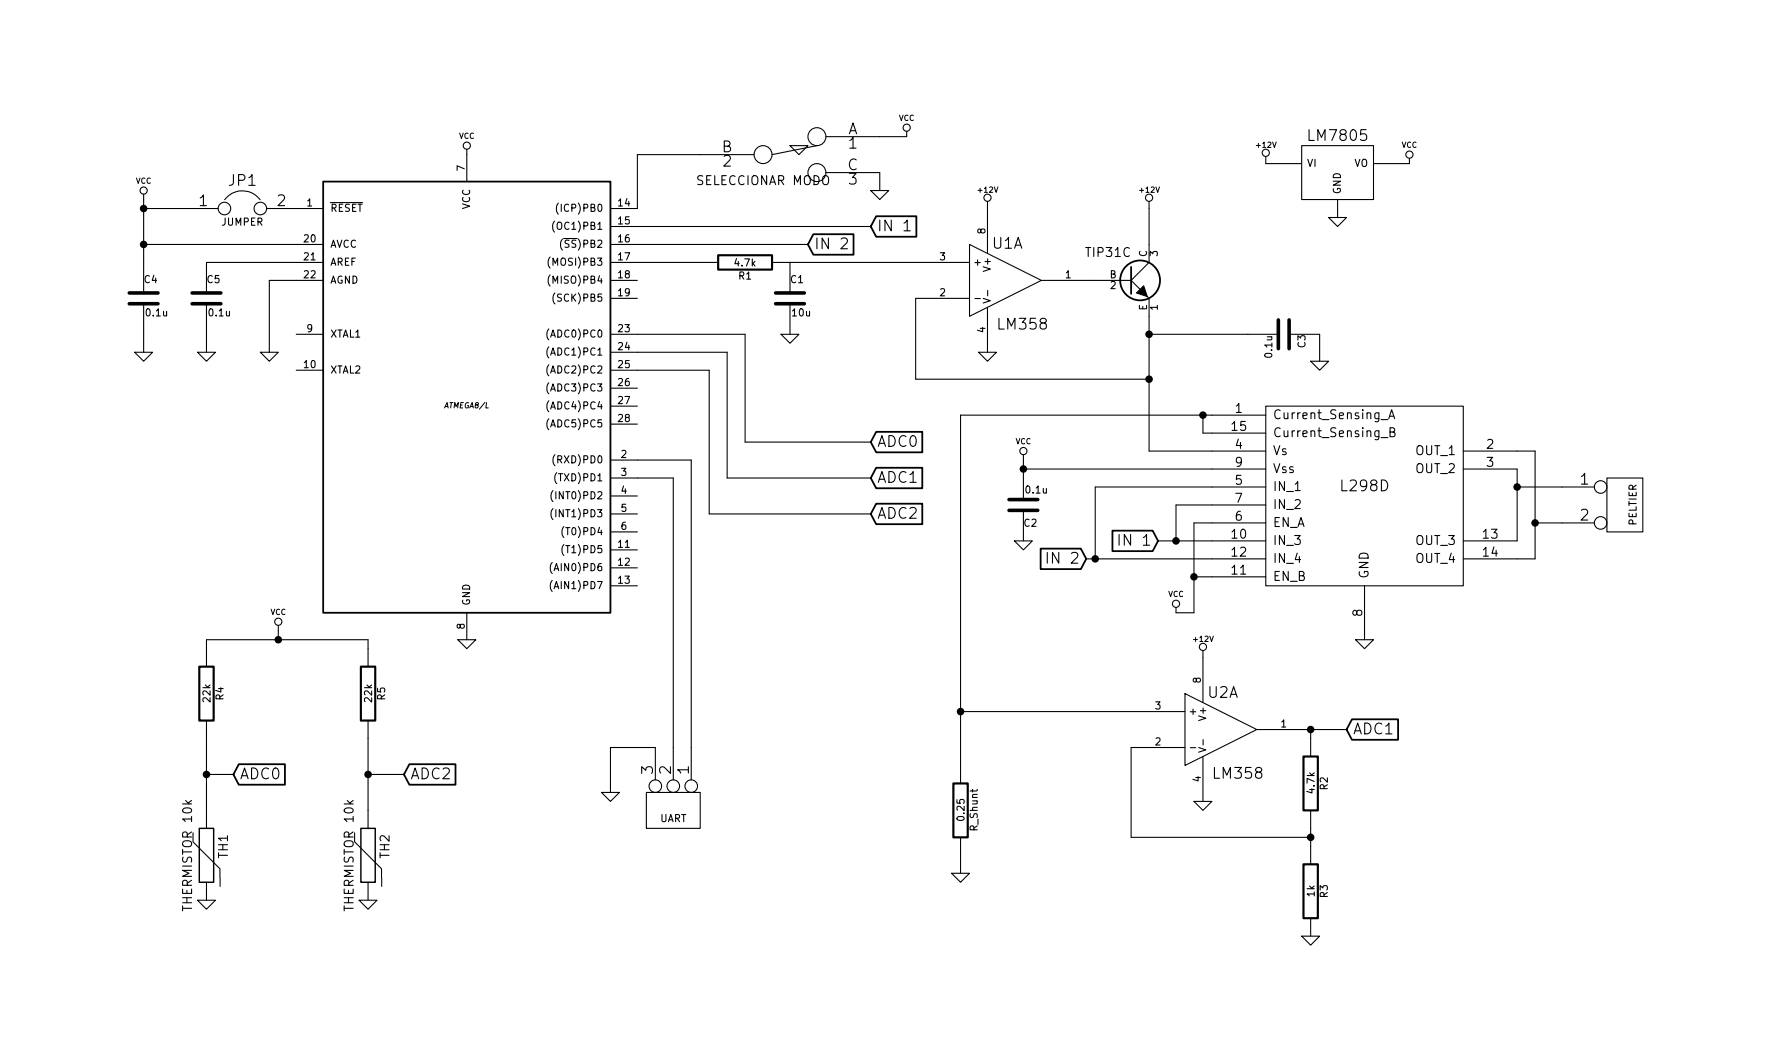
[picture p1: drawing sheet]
EESchema Schematic File Version 2
LIBS:power
LIBS:device
LIBS:transistors
LIBS:conn
LIBS:linear
LIBS:regul
LIBS:74xx
LIBS:cmos4000
LIBS:adc-dac
LIBS:memory
LIBS:xilinx
LIBS:special
LIBS:microcontrollers
LIBS:dsp
LIBS:microchip
LIBS:analog_switches
LIBS:motorola
LIBS:texas
LIBS:intel
LIBS:audio
LIBS:interface
LIBS:digital-audio
LIBS:philips
LIBS:display
LIBS:cypress
LIBS:siliconi
LIBS:opto
LIBS:atmel
LIBS:contrib
LIBS:valves
LIBS:esquematico-cache
EELAYER 27 0
EELAYER END
$Descr User 9843 5906
encoding utf-8
Sheet 1 1
Title ""
Date "30 jun 2015"
Rev ""
Comp ""
Comment1 ""
Comment2 ""
Comment3 ""
Comment4 ""
$EndDescr
$Comp
L LM358 U2
U 1 1
P 6800 4050
F 0 "U2" H 6750 4250 60  0000 L CNN
F 1 "LM358" H 6750 3800 60  0000 L CNN
F 2 "" H 6800 4050 60  0000 C CNN
F 3 "" H 6800 4050 60  0000 C CNN
	1    6800 4050
	1    0    0    -1  
$EndComp
$Comp
L AT90S4433-P IC?
U 1 1
P 2600 2250
F 0 "IC?" H 1800 3550 40  0001 L BNN
F 1 "AT90S4433-P" H 3000 1000 40  0001 L BNN
F 2 "ATMEGA8/L" H 2600 2250 30  0000 C CIN
F 3 "" H 2600 2250 60  0000 C CNN
	1    2600 2250
	1    0    0    -1  
$EndComp
$Comp
L NPN Q?
U 1 1
P 6300 1550
F 0 "Q?" H 6300 1400 50  0001 R CNN
F 1 "TIP31C" H 6300 1700 50  0000 R CNN
F 2 "~" H 6300 1550 60  0000 C CNN
F 3 "~" H 6300 1550 60  0000 C CNN
	1    6300 1550
	1    0    0    -1  
$EndComp
$Comp
L LM358 U1
U 1 1
P 5600 1550
F 0 "U1" H 5550 1750 60  0000 L CNN
F 1 "LM358" H 5550 1300 60  0000 L CNN
F 2 "" H 5600 1550 60  0000 C CNN
F 3 "" H 5600 1550 60  0000 C CNN
	1    5600 1550
	1    0    0    -1  
$EndComp
$Comp
L LM7805 U?
U 1 1
P 7450 950
F 0 "U?" H 7600 754 60  0001 C CNN
F 1 "LM7805" H 7450 1150 60  0000 C CNN
F 2 "" H 7450 950 60  0000 C CNN
F 3 "" H 7450 950 60  0000 C CNN
	1    7450 950 
	1    0    0    -1  
$EndComp
$Comp
L JUMPER JP1
U 1 1
P 1350 1150
F 0 "JP1" H 1350 1300 60  0000 C CNN
F 1 "JUMPER" H 1350 1070 40  0000 C CNN
F 2 "~" H 1350 1150 60  0000 C CNN
F 3 "~" H 1350 1150 60  0000 C CNN
	1    1350 1150
	1    0    0    -1  
$EndComp
$Comp
L DUAL_SWITCH_INV SW?
U 1 1
P 4400 850
F 0 "SW?" H 4200 1000 50  0001 C CNN
F 1 "SELECCIONAR MODO" H 4250 700 50  0000 C CNN
F 2 "~" H 4400 850 60  0000 C CNN
F 3 "~" H 4400 850 60  0000 C CNN
	1    4400 850 
	1    0    0    -1  
$EndComp
$Comp
L +12V #PWR?
U 1 1
P 7050 900
F 0 "#PWR?" H 7050 850 20  0001 C CNN
F 1 "+12V" H 7050 1000 30  0000 C CNN
F 2 "" H 7050 900 60  0000 C CNN
F 3 "" H 7050 900 60  0000 C CNN
	1    7050 900 
	1    0    0    -1  
$EndComp
$Comp
L GND #PWR?
U 1 1
P 7450 1200
F 0 "#PWR?" H 7450 1200 30  0001 C CNN
F 1 "GND" H 7450 1130 30  0001 C CNN
F 2 "" H 7450 1200 60  0000 C CNN
F 3 "" H 7450 1200 60  0000 C CNN
	1    7450 1200
	1    0    0    -1  
$EndComp
$Comp
L GND #PWR?
U 1 1
P 4450 800
F 0 "#PWR?" H 4450 800 30  0001 C CNN
F 1 "GND" H 4450 730 30  0001 C CNN
F 2 "" H 4450 800 60  0000 C CNN
F 3 "" H 4450 800 60  0000 C CNN
	1    4450 800 
	1    0    0    -1  
$EndComp
$Comp
L GND #PWR?
U 1 1
P 2600 3550
F 0 "#PWR?" H 2600 3550 30  0001 C CNN
F 1 "GND" H 2600 3480 30  0001 C CNN
F 2 "" H 2600 3550 60  0000 C CNN
F 3 "" H 2600 3550 60  0000 C CNN
	1    2600 3550
	1    0    0    -1  
$EndComp
$Comp
L CONN_3 K?
U 1 1
P 3750 4500
F 0 "K?" V 3700 4500 50  0001 C CNN
F 1 "UART" V 3800 4500 40  0000 C CNN
F 2 "" H 3750 4500 60  0000 C CNN
F 3 "" H 3750 4500 60  0000 C CNN
	1    3750 4500
	0    1    1    0   
$EndComp
$Comp
L CONN_2 P?
U 1 1
P 9050 2800
F 0 "P?" V 9000 2800 40  0001 C CNN
F 1 "PELTIER" V 9100 2800 40  0000 C CNN
F 2 "" H 9050 2800 60  0000 C CNN
F 3 "" H 9050 2800 60  0000 C CNN
	1    9050 2800
	1    0    0    -1  
$EndComp
$Comp
L GND #PWR?
U 1 1
P 4900 1050
F 0 "#PWR?" H 4900 1050 30  0001 C CNN
F 1 "GND" H 4900 980 30  0001 C CNN
F 2 "" H 4900 1050 60  0000 C CNN
F 3 "" H 4900 1050 60  0000 C CNN
	1    4900 1050
	1    0    0    -1  
$EndComp
Wire Wire Line
	4900 950  4900 1050
$Comp
L GND #PWR?
U 1 1
P 4400 1850
F 0 "#PWR?" H 4400 1850 30  0001 C CNN
F 1 "GND" H 4400 1780 30  0001 C CNN
F 2 "" H 4400 1850 60  0000 C CNN
F 3 "" H 4400 1850 60  0000 C CNN
	1    4400 1850
	1    0    0    -1  
$EndComp
$Comp
L GND #PWR?
U 1 1
P 3400 4400
F 0 "#PWR?" H 3400 4400 30  0001 C CNN
F 1 "GND" H 3400 4330 30  0001 C CNN
F 2 "" H 3400 4400 60  0000 C CNN
F 3 "" H 3400 4400 60  0000 C CNN
	1    3400 4400
	1    0    0    -1  
$EndComp
$Comp
L THERMISTOR TH1
U 1 1
P 1150 4750
F 0 "TH1" V 1250 4800 50  0000 C CNN
F 1 "THERMISTOR 10k" V 1050 4750 50  0000 C CNN
F 2 "~" H 1150 4750 60  0000 C CNN
F 3 "~" H 1150 4750 60  0000 C CNN
	1    1150 4750
	1    0    0    -1  
$EndComp
$Comp
L THERMISTOR TH2
U 1 1
P 2050 4750
F 0 "TH2" V 2150 4800 50  0000 C CNN
F 1 "THERMISTOR 10k" V 1950 4750 50  0000 C CNN
F 2 "~" H 2050 4750 60  0000 C CNN
F 3 "~" H 2050 4750 60  0000 C CNN
	1    2050 4750
	1    0    0    -1  
$EndComp
$Comp
L R R4
U 1 1
P 1150 3850
F 0 "R4" V 1230 3850 40  0000 C CNN
F 1 "22k" V 1157 3851 40  0000 C CNN
F 2 "~" V 1080 3850 30  0000 C CNN
F 3 "~" H 1150 3850 30  0000 C CNN
	1    1150 3850
	1    0    0    -1  
$EndComp
$Comp
L R R5
U 1 1
P 2050 3850
F 0 "R5" V 2130 3850 40  0000 C CNN
F 1 "22k" V 2057 3851 40  0000 C CNN
F 2 "~" V 1980 3850 30  0000 C CNN
F 3 "~" H 2050 3850 30  0000 C CNN
	1    2050 3850
	1    0    0    -1  
$EndComp
$Comp
L R R1
U 1 1
P 4150 1450
F 0 "R1" V 4230 1450 40  0000 C CNN
F 1 "4.7k" V 4157 1451 40  0000 C CNN
F 2 "~" V 4080 1450 30  0000 C CNN
F 3 "~" H 4150 1450 30  0000 C CNN
	1    4150 1450
	0    -1   1    0   
$EndComp
$Comp
L C C1
U 1 1
P 4400 1650
F 0 "C1" H 4400 1750 40  0000 L CNN
F 1 "10u" H 4406 1565 40  0000 L CNN
F 2 "~" H 4438 1500 30  0000 C CNN
F 3 "~" H 4400 1650 60  0000 C CNN
	1    4400 1650
	1    0    0    -1  
$EndComp
Wire Wire Line
	4400 1450 5100 1450
$Comp
L +12V #PWR?
U 1 1
P 5500 1150
F 0 "#PWR?" H 5500 1100 20  0001 C CNN
F 1 "+12V" H 5500 1250 30  0000 C CNN
F 2 "" H 5500 1150 60  0000 C CNN
F 3 "" H 5500 1150 60  0000 C CNN
	1    5500 1150
	1    0    0    -1  
$EndComp
$Comp
L GND #PWR?
U 1 1
P 5500 1950
F 0 "#PWR?" H 5500 1950 30  0001 C CNN
F 1 "GND" H 5500 1880 30  0001 C CNN
F 2 "" H 5500 1950 60  0000 C CNN
F 3 "" H 5500 1950 60  0000 C CNN
	1    5500 1950
	1    0    0    -1  
$EndComp
$Comp
L +12V #PWR?
U 1 1
P 6400 1150
F 0 "#PWR?" H 6400 1100 20  0001 C CNN
F 1 "+12V" H 6400 1250 30  0000 C CNN
F 2 "" H 6400 1150 60  0000 C CNN
F 3 "" H 6400 1150 60  0000 C CNN
	1    6400 1150
	1    0    0    -1  
$EndComp
Wire Wire Line
	6400 1150 6400 1350
Wire Wire Line
	3550 1450 3900 1450
$Comp
L GND #PWR?
U 1 1
P 7600 3550
F 0 "#PWR?" H 7600 3550 30  0001 C CNN
F 1 "GND" H 7600 3480 30  0001 C CNN
F 2 "" H 7600 3550 60  0000 C CNN
F 3 "" H 7600 3550 60  0000 C CNN
	1    7600 3550
	1    0    0    -1  
$EndComp
Wire Wire Line
	8450 3000 8450 2600
Wire Wire Line
	6400 1750 6400 2500
Wire Wire Line
	6400 2500 6750 2500
$Comp
L GND #PWR?
U 1 1
P 5350 4850
F 0 "#PWR?" H 5350 4850 30  0001 C CNN
F 1 "GND" H 5350 4780 30  0001 C CNN
F 2 "" H 5350 4850 60  0000 C CNN
F 3 "" H 5350 4850 60  0000 C CNN
	1    5350 4850
	1    0    0    -1  
$EndComp
$Comp
L +12V #PWR?
U 1 1
P 6700 3650
F 0 "#PWR?" H 6700 3600 20  0001 C CNN
F 1 "+12V" H 6700 3750 30  0000 C CNN
F 2 "" H 6700 3650 60  0000 C CNN
F 3 "" H 6700 3650 60  0000 C CNN
	1    6700 3650
	1    0    0    -1  
$EndComp
$Comp
L GND #PWR?
U 1 1
P 6700 4450
F 0 "#PWR?" H 6700 4450 30  0001 C CNN
F 1 "GND" H 6700 4380 30  0001 C CNN
F 2 "" H 6700 4450 60  0000 C CNN
F 3 "" H 6700 4450 60  0000 C CNN
	1    6700 4450
	1    0    0    -1  
$EndComp
Wire Wire Line
	5350 3950 6300 3950
$Comp
L R R2
U 1 1
P 7300 4350
F 0 "R2" V 7380 4350 40  0000 C CNN
F 1 "4.7k" V 7307 4351 40  0000 C CNN
F 2 "~" V 7230 4350 30  0000 C CNN
F 3 "~" H 7300 4350 30  0000 C CNN
	1    7300 4350
	1    0    0    -1  
$EndComp
Wire Wire Line
	6300 4650 7300 4650
Wire Wire Line
	6300 4150 6300 4650
$Comp
L R R3
U 1 1
P 7300 4950
F 0 "R3" V 7380 4950 40  0000 C CNN
F 1 "1k" V 7307 4951 40  0000 C CNN
F 2 "~" V 7230 4950 30  0000 C CNN
F 3 "~" H 7300 4950 30  0000 C CNN
	1    7300 4950
	1    0    0    -1  
$EndComp
$Comp
L GND #PWR?
U 1 1
P 7300 5200
F 0 "#PWR?" H 7300 5200 30  0001 C CNN
F 1 "GND" H 7300 5130 30  0001 C CNN
F 2 "" H 7300 5200 60  0000 C CNN
F 3 "" H 7300 5200 60  0000 C CNN
	1    7300 5200
	1    0    0    -1  
$EndComp
Wire Wire Line
	1150 4500 1150 4100
Wire Wire Line
	2050 4100 2050 4500
$Comp
L GND #PWR?
U 1 1
P 2050 5000
F 0 "#PWR?" H 2050 5000 30  0001 C CNN
F 1 "GND" H 2050 4930 30  0001 C CNN
F 2 "" H 2050 5000 60  0000 C CNN
F 3 "" H 2050 5000 60  0000 C CNN
	1    2050 5000
	1    0    0    -1  
$EndComp
$Comp
L GND #PWR?
U 1 1
P 1150 5000
F 0 "#PWR?" H 1150 5000 30  0001 C CNN
F 1 "GND" H 1150 4930 30  0001 C CNN
F 2 "" H 1150 5000 60  0000 C CNN
F 3 "" H 1150 5000 60  0000 C CNN
	1    1150 5000
	1    0    0    -1  
$EndComp
$Comp
L C C2
U 1 1
P 5700 2800
F 0 "C2" H 5700 2900 40  0000 L CNN
F 1 "0.1u" H 5706 2715 40  0000 L CNN
F 2 "~" H 5738 2650 30  0000 C CNN
F 3 "~" H 5700 2800 60  0000 C CNN
	1    5700 2800
	1    0    0    1   
$EndComp
$Comp
L C C3
U 1 1
P 7150 1850
F 0 "C3" H 7150 1950 40  0000 L CNN
F 1 "0.1u" H 7156 1765 40  0000 L CNN
F 2 "~" H 7188 1700 30  0000 C CNN
F 3 "~" H 7150 1850 60  0000 C CNN
	1    7150 1850
	0    1    1    0   
$EndComp
Wire Wire Line
	6400 1850 6950 1850
Connection ~ 6400 1850
$Comp
L GND #PWR?
U 1 1
P 7350 2000
F 0 "#PWR?" H 7350 2000 30  0001 C CNN
F 1 "GND" H 7350 1930 30  0001 C CNN
F 2 "" H 7350 2000 60  0000 C CNN
F 3 "" H 7350 2000 60  0000 C CNN
	1    7350 2000
	1    0    0    -1  
$EndComp
$Comp
L GND #PWR?
U 1 1
P 5700 3000
F 0 "#PWR?" H 5700 3000 30  0001 C CNN
F 1 "GND" H 5700 2930 30  0001 C CNN
F 2 "" H 5700 3000 60  0000 C CNN
F 3 "" H 5700 3000 60  0000 C CNN
	1    5700 3000
	1    0    0    -1  
$EndComp
Wire Wire Line
	7350 1850 7350 2000
Wire Wire Line
	5100 1650 5100 2100
Wire Wire Line
	5100 2100 6400 2100
Connection ~ 6400 2100
$Comp
L L298D U?
U 1 1
P 7600 2800
F 0 "U?" H 7600 2800 60  0001 C CNN
F 1 "L298D" H 7600 2900 60  0000 C CNN
F 2 "Multiwatt15-V" H 7800 3400 60  0001 C CNN
F 3 "" H 7600 2800 60  0000 C CNN
	1    7600 2800
	1    0    0    -1  
$EndComp
$Comp
L C C5
U 1 1
P 1150 1650
F 0 "C5" H 1150 1750 40  0000 L CNN
F 1 "0.1u" H 1156 1565 40  0000 L CNN
F 2 "~" H 1188 1500 30  0000 C CNN
F 3 "~" H 1150 1650 60  0000 C CNN
	1    1150 1650
	1    0    0    -1  
$EndComp
$Comp
L C C4
U 1 1
P 800 1650
F 0 "C4" H 800 1750 40  0000 L CNN
F 1 "0.1u" H 806 1565 40  0000 L CNN
F 2 "~" H 838 1500 30  0000 C CNN
F 3 "~" H 800 1650 60  0000 C CNN
	1    800  1650
	1    0    0    -1  
$EndComp
$Comp
L GND #PWR?
U 1 1
P 1150 1950
F 0 "#PWR?" H 1150 1950 30  0001 C CNN
F 1 "GND" H 1150 1880 30  0001 C CNN
F 2 "" H 1150 1950 60  0000 C CNN
F 3 "" H 1150 1950 60  0000 C CNN
	1    1150 1950
	1    0    0    -1  
$EndComp
$Comp
L GND #PWR?
U 1 1
P 1500 1950
F 0 "#PWR?" H 1500 1950 30  0001 C CNN
F 1 "GND" H 1500 1880 30  0001 C CNN
F 2 "" H 1500 1950 60  0000 C CNN
F 3 "" H 1500 1950 60  0000 C CNN
	1    1500 1950
	1    0    0    -1  
$EndComp
Wire Wire Line
	1150 1850 1150 1950
Wire Wire Line
	1500 1950 1500 1550
$Comp
L GND #PWR?
U 1 1
P 800 1950
F 0 "#PWR?" H 800 1950 30  0001 C CNN
F 1 "GND" H 800 1880 30  0001 C CNN
F 2 "" H 800 1950 60  0000 C CNN
F 3 "" H 800 1950 60  0000 C CNN
	1    800  1950
	1    0    0    -1  
$EndComp
Wire Wire Line
	1150 3600 1150 3550
Wire Wire Line
	1150 3550 2050 3550
$Comp
L R R_Shunt
U 1 1
P 5350 4500
F 0 "R_Shunt" V 5430 4500 40  0000 C CNN
F 1 "0.25" V 5357 4501 40  0000 C CNN
F 2 "~" V 5280 4500 30  0000 C CNN
F 3 "~" H 5350 4500 30  0000 C CNN
	1    5350 4500
	1    0    0    -1  
$EndComp
Wire Wire Line
	5350 4750 5350 4850
Wire Wire Line
	7300 4600 7300 4700
Connection ~ 7300 4650
Connection ~ 7300 4050
$Comp
L VCC #PWR?
U 1 1
P 7850 900
F 0 "#PWR?" H 7850 1000 30  0001 C CNN
F 1 "VCC" H 7850 1000 30  0000 C CNN
F 2 "" H 7850 900 60  0000 C CNN
F 3 "" H 7850 900 60  0000 C CNN
	1    7850 900 
	1    0    0    -1  
$EndComp
$Comp
L VCC #PWR?
U 1 1
P 2600 850
F 0 "#PWR?" H 2600 950 30  0001 C CNN
F 1 "VCC" H 2600 950 30  0000 C CNN
F 2 "" H 2600 850 60  0000 C CNN
F 3 "" H 2600 850 60  0000 C CNN
	1    2600 850 
	1    0    0    -1  
$EndComp
Wire Wire Line
	1500 1550 1650 1550
Wire Wire Line
	1150 1450 1650 1450
Wire Wire Line
	800  1100 800  1450
Wire Wire Line
	800  1850 800  1950
Connection ~ 800  1350
$Comp
L VCC #PWR?
U 1 1
P 800 1100
F 0 "#PWR?" H 800 1200 30  0001 C CNN
F 1 "VCC" H 800 1200 30  0000 C CNN
F 2 "" H 800 1100 60  0000 C CNN
F 3 "" H 800 1100 60  0000 C CNN
	1    800  1100
	1    0    0    -1  
$EndComp
Connection ~ 800  1150
Wire Wire Line
	3550 1150 3550 850 
Wire Wire Line
	3550 850  3900 850 
$Comp
L VCC #PWR?
U 1 1
P 5050 750
F 0 "#PWR?" H 5050 850 30  0001 C CNN
F 1 "VCC" H 5050 850 30  0000 C CNN
F 2 "" H 5050 750 60  0000 C CNN
F 3 "" H 5050 750 60  0000 C CNN
	1    5050 750 
	1    0    0    -1  
$EndComp
Wire Wire Line
	2050 3550 2050 3600
Wire Wire Line
	3850 4150 3850 2550
Wire Wire Line
	3850 2550 3550 2550
Wire Wire Line
	3550 2650 3750 2650
Wire Wire Line
	3750 2650 3750 4150
Wire Wire Line
	3650 4150 3400 4150
Wire Wire Line
	3400 4150 3400 4400
Wire Wire Line
	8450 2500 8550 2500
Wire Wire Line
	8450 3100 8550 3100
Wire Wire Line
	8550 3100 8550 2500
Wire Wire Line
	8700 2700 8450 2700
Connection ~ 8450 2700
Wire Wire Line
	8700 2900 8550 2900
Connection ~ 8550 2900
$Comp
L VCC #PWR?
U 1 1
P 6550 3400
F 0 "#PWR?" H 6550 3500 30  0001 C CNN
F 1 "VCC" H 6550 3500 30  0000 C CNN
F 2 "" H 6550 3400 60  0000 C CNN
F 3 "" H 6550 3400 60  0000 C CNN
	1    6550 3400
	1    0    0    -1  
$EndComp
$Comp
L VCC #PWR?
U 1 1
P 5700 2550
F 0 "#PWR?" H 5700 2650 30  0001 C CNN
F 1 "VCC" H 5700 2650 30  0000 C CNN
F 2 "" H 5700 2550 60  0000 C CNN
F 3 "" H 5700 2550 60  0000 C CNN
	1    5700 2550
	1    0    0    -1  
$EndComp
Wire Wire Line
	5700 2600 5700 2550
Connection ~ 5700 2600
Wire Wire Line
	6750 3000 6450 3000
Wire Wire Line
	6550 3000 6550 2800
Wire Wire Line
	6550 2800 6750 2800
Connection ~ 6550 3000
Wire Wire Line
	6750 2900 6650 2900
Wire Wire Line
	6650 2900 6650 3400
Connection ~ 6650 3200
$Comp
L VCC #PWR?
U 1 1
P 1550 3500
F 0 "#PWR?" H 1550 3600 30  0001 C CNN
F 1 "VCC" H 1550 3600 30  0000 C CNN
F 2 "" H 1550 3500 60  0000 C CNN
F 3 "" H 1550 3500 60  0000 C CNN
	1    1550 3500
	1    0    0    -1  
$EndComp
Wire Wire Line
	1550 3500 1550 3550
Connection ~ 1550 3550
Wire Wire Line
	7300 4050 7300 4100
Wire Wire Line
	5700 2600 6750 2600
Wire Wire Line
	6750 2400 6700 2400
Wire Wire Line
	6700 2400 6700 2300
Wire Wire Line
	5350 2300 6750 2300
Connection ~ 6700 2300
Wire Wire Line
	6650 3400 6550 3400
Wire Wire Line
	5350 2300 5350 4250
Connection ~ 5350 3950
Wire Wire Line
	800  1350 1650 1350
Wire Wire Line
	800  1150 1050 1150
Text GLabel 6450 3000 0    60   Input ~ 0
IN 1
Text GLabel 4850 1250 2    60   Input ~ 0
IN 1
Text GLabel 4500 1350 2    60   Input ~ 0
IN 2
Wire Wire Line
	4850 1250 3550 1250
Wire Wire Line
	4500 1350 3550 1350
Text GLabel 4850 2650 2    60   Input ~ 0
ADC1
Text GLabel 7500 4050 2    60   Input ~ 0
ADC1
Wire Wire Line
	7300 4050 7500 4050
Text GLabel 4850 2450 2    60   Input ~ 0
ADC0
Text GLabel 4850 2850 2    60   Input ~ 0
ADC2
Wire Wire Line
	3550 1850 4150 1850
Wire Wire Line
	4150 1850 4150 2450
Wire Wire Line
	4150 2450 4850 2450
Wire Wire Line
	3550 1950 4050 1950
Wire Wire Line
	4050 1950 4050 2650
Wire Wire Line
	4050 2650 4850 2650
Wire Wire Line
	4850 2850 3950 2850
Wire Wire Line
	3950 2850 3950 2050
Wire Wire Line
	3950 2050 3550 2050
Text GLabel 1300 4300 2    60   Input ~ 0
ADC0
Text GLabel 2250 4300 2    60   Input ~ 0
ADC2
Wire Wire Line
	1150 4300 1300 4300
Connection ~ 1150 4300
Wire Wire Line
	2050 4300 2250 4300
Connection ~ 2050 4300
Wire Wire Line
	4900 750  5050 750 
Wire Wire Line
	6750 2700 6100 2700
Wire Wire Line
	6650 3200 6750 3200
Wire Wire Line
	6050 3100 6750 3100
Connection ~ 6100 3100
Wire Wire Line
	6100 3100 6100 2700
Text GLabel 6050 3100 0    60   Input ~ 0
IN 2
$EndSCHEMATC
